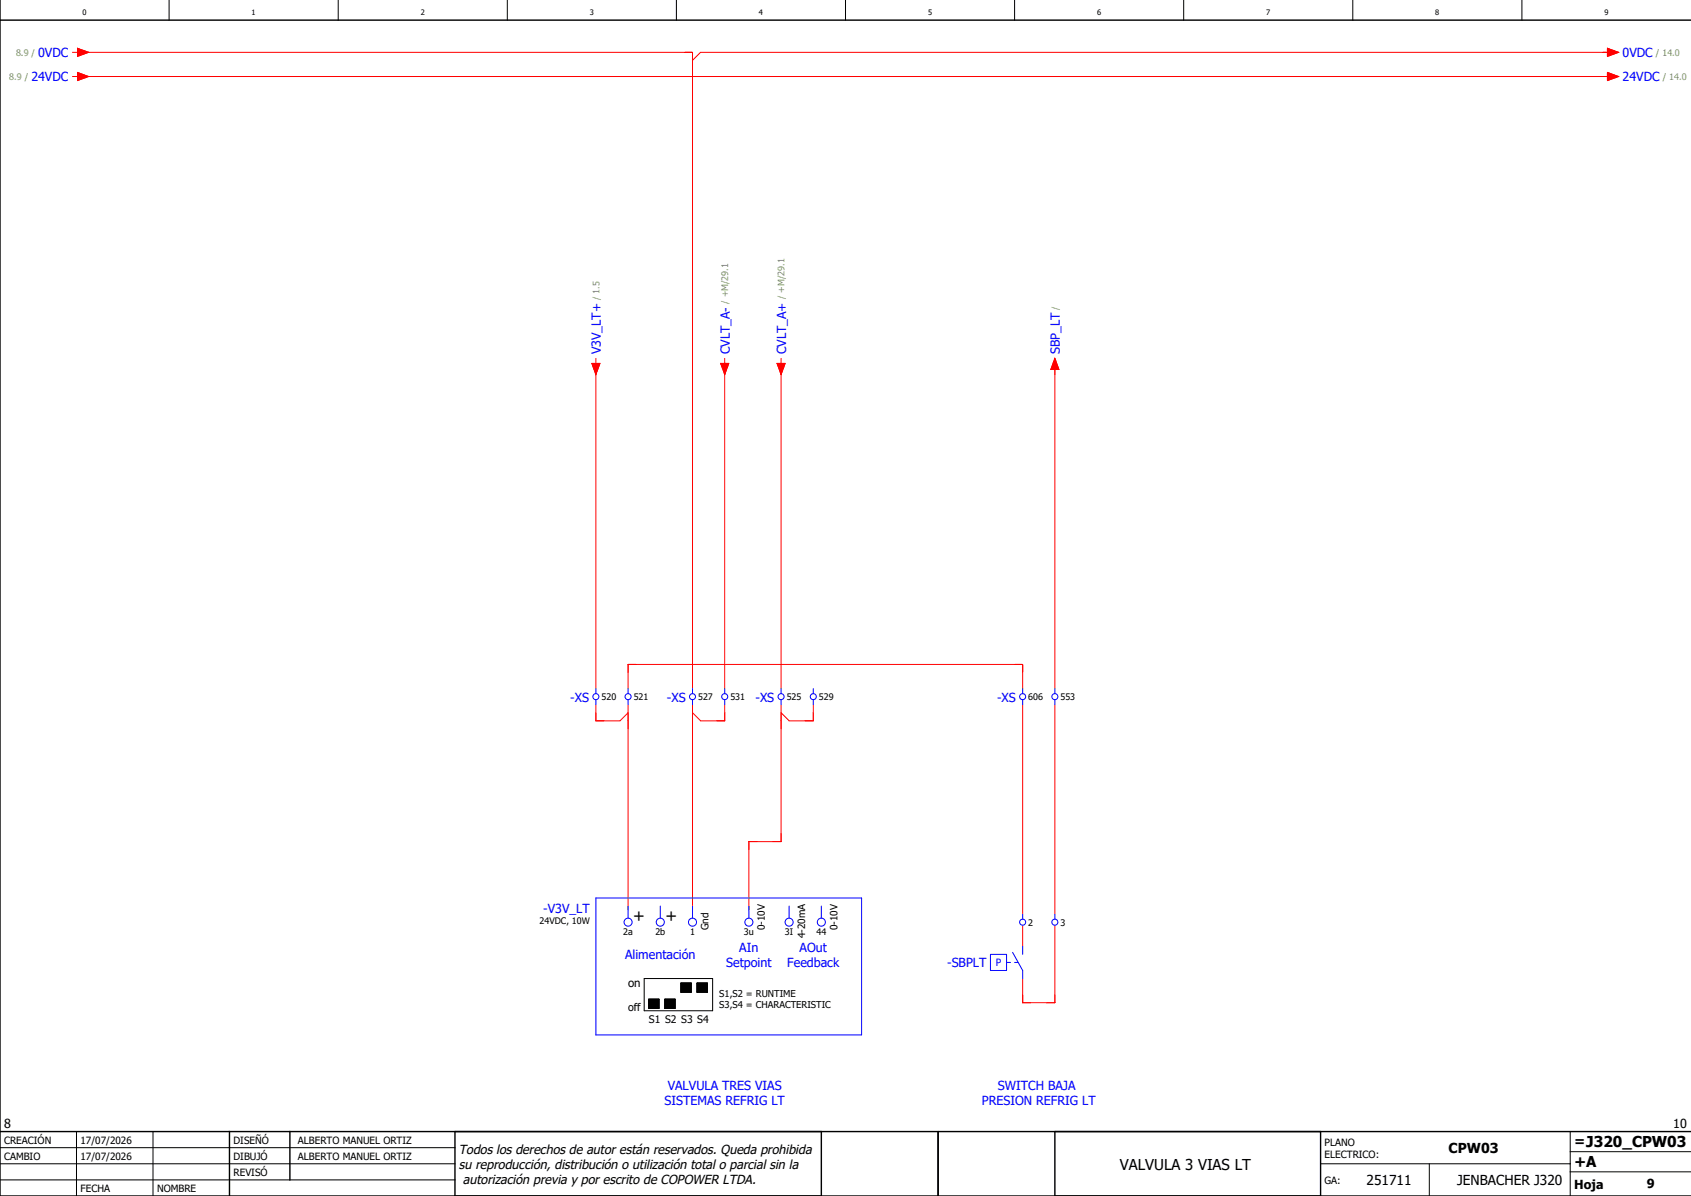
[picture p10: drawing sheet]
<svg xmlns="http://www.w3.org/2000/svg" width="420mm" height="297mm" viewBox="0 0 420 297" stroke-linecap="round" stroke-linejoin="round" font-family="sans-serif">
<g fill="none" stroke="#000" stroke-width=".25">
<path d="M42 0v5M84 0v5M126 0v5M168 0v5M210 0v5M252 0v5M294 0v5M336 0v5M378 0v5M160 243h17v8h-17zM161.1 248.1h2.5v2.3h-2.5zM165.1 248.1h2.5v2.3h-2.5z"/>
<path d="M169.1 244.1h2.5v2.3h-2.5zM173.1 244.1h2.5v2.3h-2.5zM0 285h113M0 293h113M0 289h113M19 281v16M38 281v16M328 289h62M355 289v8M390 291h30M390 281v16M390 286h30"/>
</g>
<path d="M0 5h420M0 0v297h420M0 281h420M57 281v16M72 281v12M113 281v16M204 281v16M233 281v16M262 281v16M328 281v16" fill="none" stroke="#000" stroke-width=".35"/>
<g fill="none" stroke="#f00" stroke-width=".25">
<path d="M18 13h1.2M18 19h1.2M19.2 18l2.8 1-2.8 1zM19.2 12l2.8 1-2.8 1zM20 13h152v158M20 19h380M399.2 12l2.8 1-2.8 1zM399.2 18l2.8 1-2.8 1zM400 13h-226l-2 2M147 90.3h2l-1 2.7zM148 89v1.3M148 92v79"/>
<path d="M179 90.3h2l-1 2.7zM180 89v1.3M180 92v79M193 90.3h2l-1 2.7zM194 89v1.3M194 92v79M262 91.8v79.2M262 89l1 2.8h-2zM148 175v4h6l2-2M156 171v-6h98v6M156 175v51M172 175v51"/>
<path d="M180 175v4h-6l-2-2M194 175v34h-8v17M202 175v4h-6l-2-2M254 175v52M262 175v52M254 229.8v5.2M262 229.8v19.2h-8v-6"/>
</g>
<path d="M161.1 248.1h2.5v2.3h-2.5zM165.1 248.1h2.5v2.3h-2.5zM169.1 244.1h2.5v2.3h-2.5zM173.1 244.1h2.5v2.3h-2.5z" fill="#000" stroke="#000" stroke-width=".25"/>
<g fill="none" stroke="#00f" stroke-width=".25">
<path d="M148 171v1.3M148 173.8v1.2M156 171v1.3M156 173.8v1.2M172 171v1.3M172 173.8v1.2M180 171v1.3M180 173.8v1.2M194 171v1.3M194 173.8v1.2M202 171v1.3M202 173.8v1.2"/>
<path d="M254 171v1.3M254 173.8v1.2M262 171v1.3M262 173.8v1.2M148 223h66v34h-66zM156 225v3M164 225v3M172 225v3M186 225v3M196 225v3M204 225v3M246 237h4v4h-4z"/>
<path d="M250 239h1M251.5 236.5l2.5 4.5v2M252 239h.9M254 227v1.3M254 235v2M262 227v1.3"/>
<circle cx="148" cy="173" r=".75"/>
<circle cx="156" cy="173" r=".75"/>
<circle cx="172" cy="173" r=".75"/>
<circle cx="180" cy="173" r=".75"/>
<circle cx="194" cy="173" r=".75"/>
<circle cx="202" cy="173" r=".75"/>
<circle cx="254" cy="173" r=".75"/>
<circle cx="262" cy="173" r=".75"/>
<circle cx="156" cy="229" r="1"/>
<circle cx="164" cy="229" r="1"/>
<circle cx="172" cy="229" r="1"/>
<circle cx="186" cy="229" r="1"/>
<circle cx="196" cy="229" r="1"/>
<circle cx="204" cy="229" r="1"/>
<circle cx="254" cy="229" r=".75"/>
<circle cx="262" cy="229" r=".75"/>
</g>
<g fill="#f00" stroke="#f00" stroke-width=".25">
<path d="M19.2 18l2.8 1-2.8 1z"/>
<path d="M19.2 12l2.8 1-2.8 1z"/>
<path d="M399.2 12l2.8 1-2.8 1z"/>
<path d="M399.2 18l2.8 1-2.8 1z"/>
<path d="M147 90.3h2l-1 2.7z"/>
<path d="M179 90.3h2l-1 2.7z"/>
<path d="M193 90.3h2l-1 2.7z"/>
<path d="M262 89l1 2.8h-2z"/>
</g>
<g font-size="4">
<text x="160" y="229" transform="rotate(-90 160 229)">+</text>
<text x="168" y="229" transform="rotate(-90 168 229)">+</text>
</g>
<g font-size="3.7">
<text x="278.1" y="290.5">VALVULA 3 VIAS LT</text>
<text x="391" y="289.8">+A</text>
</g>
<g font-size="3.4">
<text x="359.8" y="286.4">CPW03</text>
<text x="391" y="284.6">=J320_CPW03</text>
<text x="339.4" y="294.4">251711</text>
<text x="361.9" y="294.4">JENBACHER J320</text>
</g>
<g font-size="3.2">
<text x="114" y="286.5">Todos los derechos de autor están reservados. Queda prohibida</text>
<text x="114" y="290.2">su reproducción, distribución o utilización total o parcial sin la</text>
<text x="115" y="294">autorización previa y por escrito de COPOWER LTDA.</text>
</g>
<g font-size="3.1" fill="#00f">
<text x="9.5" y="14.2">0VDC</text>
<text x="403" y="14.2">0VDC</text>
<text x="7.8" y="20.2">24VDC</text>
<text x="403" y="20.2">24VDC</text>
<text x="149.2" y="88" transform="rotate(-90 149.2 88)">V3V_LT+</text>
<text x="181.2" y="88" transform="rotate(-90 181.2 88)">CVLT_A-</text>
<text x="195.2" y="88" transform="rotate(-90 195.2 88)">CVLT_A+</text>
<text x="263.2" y="88" transform="rotate(-90 263.2 88)">SBP_LT</text>
<text x="141.6" y="174.2">-XS</text>
<text x="165.6" y="174.2">-XS</text>
<text x="187.6" y="174.2">-XS</text>
<text x="247.6" y="174.2">-XS</text>
<text x="134.9" y="226.6">-V3V_LT</text>
<text x="155.3" y="238.2">Alimentación</text>
<text x="183.6" y="236.4">AIn</text>
<text x="198.6" y="236.4">AOut</text>
<text x="180.4" y="240.1">Setpoint</text>
<text x="195.5" y="240.1">Feedback</text>
<text x="235.2" y="240.2">-SBPLT</text>
<text x="165" y="274.4">SISTEMAS REFRIG LT</text>
<text x="165.8" y="270.6">VALVULA TRES VIAS</text>
<text x="243.9" y="274.4">PRESION REFRIG LT</text>
<text x="247.9" y="270.6">SWITCH BAJA</text>
</g>
<g font-size="3.1">
<text x="1" y="280">8</text>
<text x="415.6" y="280">10</text>
<text x="391" y="295.2">Hoja</text>
<text x="409" y="295">9</text>
</g>
<text font-size="2.8" x="156" y="245">on</text>
<g font-size="2.6">
<text x="156" y="251">off</text>
<text x="161.2" y="254.1">S1 S2 S3 S4</text>
</g>
<g font-size="2.5">
<text x="176" y="231" transform="rotate(-90 176 231)">Gnd</text>
<text x="190" y="231" transform="rotate(-90 190 231)">0-10V</text>
<text x="200" y="233" transform="rotate(-90 200 233)">4-20mA</text>
<text x="208" y="231" transform="rotate(-90 208 231)">0-10V</text>
<text x="1" y="284">CREACIÓN</text>
<text x="20" y="284">17/07/2026</text>
<text x="58" y="284">DISEÑÓ</text>
<text x="74" y="284">ALBERTO MANUEL ORTIZ</text>
<text x="329" y="284.5">PLANO</text>
<text x="329" y="287.5">ELECTRICO:</text>
<text x="1" y="288">CAMBIO</text>
<text x="20" y="288">17/07/2026</text>
<text x="58" y="292">REVISÓ</text>
<text x="58" y="288">DIBUJÓ</text>
<text x="74" y="288">ALBERTO MANUEL ORTIZ</text>
<text x="329" y="294">GA:</text>
<text x="20" y="296">FECHA</text>
<text x="39" y="296">NOMBRE</text>
</g>
<text font-size="2.5" fill="#00f" x="247.3" y="240">P</text>
<g font-size="2.3">
<text x="178.6" y="247.6">S1,S2 = RUNTIME</text>
<text x="178.6" y="250.3">S3,S4 = CHARACTERISTIC</text>
</g>
<g font-size="2.2" fill="#7ca552">
<text x="4" y="13.9">8.9 /</text>
<text x="411.3" y="13.9">/ 14.0</text>
<text x="2.3" y="19.9">8.9 /</text>
<text x="413" y="19.9">/ 14.0</text>
<text x="148.9" y="74.5" transform="rotate(-90 148.9 74.5)">/ 1.5</text>
<text x="180.9" y="75.5" transform="rotate(-90 180.9 75.5)">/ +M/29.1</text>
<text x="194.9" y="74.4" transform="rotate(-90 194.9 74.4)">/ +M/29.1</text>
<text x="262.9" y="76.9" transform="rotate(-90 262.9 76.9)">/</text>
</g>
<g font-size="2.2">
<text x="149.4" y="173.9">520</text>
<text x="157.4" y="173.9">521</text>
<text x="173.4" y="173.9">527</text>
<text x="181.4" y="173.9">531</text>
<text x="195.4" y="173.9">525</text>
<text x="203.4" y="173.9">529</text>
<text x="255.4" y="173.9">606</text>
<text x="263.4" y="173.9">553</text>
<text x="134" y="229.5">24VDC, 10W</text>
<text x="154.8" y="232.2">2a</text>
<text x="162.8" y="232.2">2b</text>
<text x="171.4" y="232.2">1</text>
<text x="184.8" y="232.2">3u</text>
<text x="195" y="232.2">3I</text>
<text x="202.8" y="232.2">44</text>
<text x="255.4" y="229.9">2</text>
<text x="263.4" y="229.9">3</text>
</g>
<g font-size="1.9">
<text x="20.5" y="3.6">0</text>
<text x="62.5" y="3.6">1</text>
<text x="104.5" y="3.6">2</text>
<text x="146.5" y="3.6">3</text>
<text x="188.5" y="3.6">4</text>
<text x="230.5" y="3.6">5</text>
<text x="272.5" y="3.6">6</text>
<text x="314.5" y="3.6">7</text>
<text x="356.5" y="3.6">8</text>
<text x="398.5" y="3.6">9</text>
</g>
</svg>
